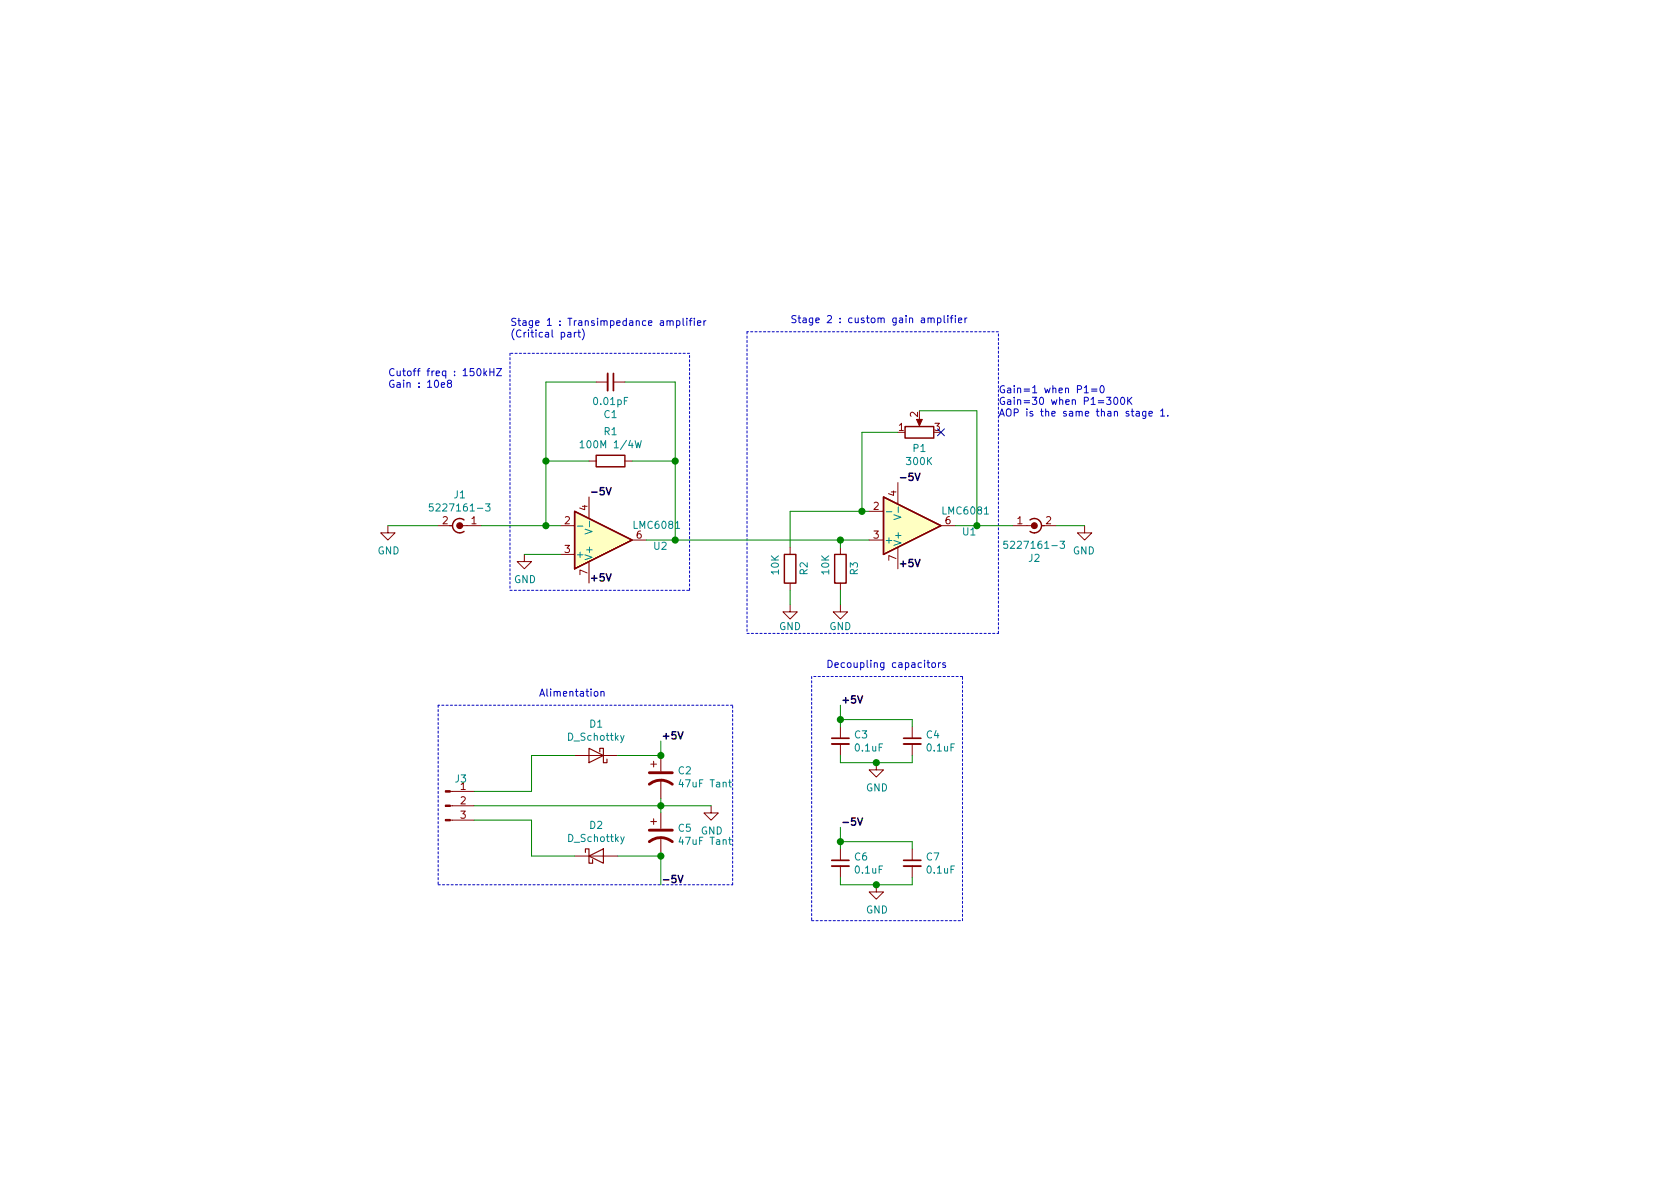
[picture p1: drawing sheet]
<svg xmlns="http://www.w3.org/2000/svg" width="297mm" height="210mm" viewBox="0 0 297 210" stroke-linecap="round" stroke-linejoin="round" font-family="sans-serif">
<path d="M114.8 138.7a3.3 3.3 0 0 1 4.1 0M114.8 136.6h4.1M114.8 148.8a3.3 3.3 0 0 1 4.1 0M114.8 146.8h4.1" fill="none" stroke="#840000" stroke-width=".51"/>
<g fill="none" stroke="#840000" stroke-width=".18">
<path d="M105.4 67.6h2M108.5 67.6h2M162.6 73.9v1M68.6 93v1.2h1.2l-1.2 1.3-1.3-1.3h1.3M77.5 93h2.5M81.3 93h3.8M92.7 98v1.3h1.3l-1.3 1.3-1.3-1.3h1.3M99.1 93h2.5M99.1 98h2.5M104.1 81.5h1.3M104.1 87.9v3.8M104.1 99.3v3.8"/>
<path d="M110.5 81.5h1.3M111.8 95.5h2.5M139.7 96.8v1.2M148.6 96.8v1.2M153.7 90.4h2.5M153.7 95.5h2.5M158.7 85.3v3.8M158.7 96.8v3.8M166.4 93h2.5M179.1 93h3.8M184.1 93h2.6M191.8 93v1.2h-1.3l1.3 1.3 1.2-1.3h-1.2"/>
<path d="M139.7 106.9v1.3h-1.3l1.3 1.3 1.3-1.3h-1.3M139.7 103.1v1.3M148.6 106.9v1.3h-1.3l1.3 1.3 1.3-1.3h-1.3M148.6 103.1v1.3M79.6 139.9h4.2M101.6 133.6h7.6M115.1 135.1h1M115.6 134.6v1M116.8 133.6v2.8M116.8 137.9v3.3M148.6 128.5v2.1M148.6 131.6v2"/>
<path d="M154.9 134.9v1.2h1.3l-1.3 1.3-1.2-1.3h1.2M161.3 128.5v2.1M161.3 131.6v2M79.6 145h4.2M79.6 142.5h4.2M101.6 151.4h7.6M115.1 145.3h1M115.6 144.8v1M116.8 143.8v2.8M116.8 148.1v3.3M125.7 142.5v1.3h1.3l-1.3 1.2-1.2-1.2h1.2M148.6 150.1v2"/>
<path d="M148.6 153.2v2M154.9 156.5v1.2h1.3l-1.3 1.3-1.2-1.3h1.2M161.3 150.1v2M161.3 153.2v2"/>
</g>
<g fill="none" stroke="#008484" stroke-width=".18">
<path d="M102.6 78.3l.3-.4v1.3M102.6 79.2h.7M112.3 77.9l.3 1.3 .2-.9 .3 .9 .3-1.3M76.6 89.1h-.7v.6l.2-.1 .5 .1v.5l-.2 .2-.5-.2M85.9 89.1h.7l-.4 .5 .4 .1-.1 .6-.4 .1-.2-.2M102.1 93h1M103.4 93.6l1.3 .4-1.3 .4M104.2 92.2v1M156.7 90.5h1M158 91l1.3 .5-1.3 .4M158.8 89.6v1M178.1 95.7h-.6v.6l.1-.1 .5 .1v.5l-.1 .2-.5-.2"/>
<path d="M187.4 95.7h.8l-.4 .5 .4 .1-.1 .6-.5 .1-.2-.2M110.3 130.1l-.4 1.1-.2 .1M128.8 138.3h.5M129 137.9v1.1l.3 .2M110.4 148l-.5 1.1-.1 .1M128.8 148.5h.5M129 148.1v1l.3 .2"/>
</g>
<path d="M107.4 66v3.1M147.1 131.6h3M159.8 131.6h3M147.1 153.2h3M159.8 153.2h3" fill="none" stroke="#840000" stroke-width=".33"/>
<path d="M108.5 66v3.1M147.1 130.6h3M159.8 130.6h3M147.1 152.1h3M159.8 152.1h3" fill="none" stroke="#840000" stroke-width=".3"/>
<path d="M160 75.4h5.1v2.1h-5.1zM82 91.9a1.27 1.27 0 0 0-1.7 .2 1.27 1.27 0 0 0 0 1.7 1.27 1.27 0 0 0 1.7 .2M101.6 90.4l10.2 5.1-10.2 5.1zM105.4 80.5h5.1v2h-5.1zM138.7 98h2v5.1h-2zM147.6 98h2v5.1h-2zM156.2 87.9l10.2 5.1-10.2 5zM182.1 91.9a1.27 1.27 0 0 1 1.7 .2 1.27 1.27 0 0 1 0 1.7 1.27 1.27 0 0 1-1.7 .2" fill="none" stroke="#840000" stroke-width=".25"/>
<g fill="#840000" stroke="#840000" stroke-width=".2">
<circle cx="81.3" cy="93" r=".51"/>
<circle cx="182.9" cy="93" r=".51"/>
</g>
<path d="M104.1 132.3l2.6 1.3-2.6 1.3zM106 133v-.7h.7v2.6h.6v-.7M103.5 150.7v-.6h.6v2.5h.7v-.6M104.1 151.4l2.6-1.3v2.5z" fill="none" stroke="#840000" stroke-width=".2"/>
<g fill="#840000" stroke="#840000" stroke-width=".18">
<path d="M78.7 144.9h.9v.3h-.9z"/>
<path d="M78.7 142.4h.9v.2h-.9z"/>
<path d="M78.7 139.8h.9v.3h-.9z"/>
<path d="M162.1 74.2h1l-.5 1.1z"/>
</g>
<g fill="#ffffc2" stroke="#ffffc2" stroke-width=".18">
<path d="M156.2 87.9l10.2 5.1-10.2 5z"/>
<path d="M101.6 90.4l10.2 5.1-10.2 5.1z"/>
</g>
<g fill="none" stroke="#0000c2" stroke-width=".18" stroke-dasharray=".4 .4">
<path d="M132.1 58.7v53.3M176.5 58.7h-44.4M90.2 62.5v41.9M121.9 62.5h-31.7M90.2 104.4h31.7M121.9 104.4v-41.9M132.1 112h44.4M143.5 119.6v43.2M170.2 119.6h-26.7M176.5 112v-53.3M77.5 124.7v31.8M129.5 124.7h-52"/>
<path d="M77.5 156.5h52M129.5 156.5v-31.8M143.5 162.8h26.7M170.2 162.8v-43.2"/>
</g>
<g fill="none" stroke="#008400" stroke-width=".18">
<path d="M105.4 67.6h-8.9v25.4M110.5 67.6h8.9v27.9M158.7 76.4h-6.3v14M162.6 72.6h10.1v20.4M68.6 93h8.9M85.1 93h14M92.7 98h6.4M96.5 81.5h7.6M111.8 81.5h7.6M114.3 95.5h39.4M148.6 95.5v1.3M153.7 90.4h-14v6.4"/>
<path d="M168.9 93h10.2M186.7 93h5.1M139.7 104.4v2.5M148.6 104.4v2.5M101.6 133.6h-7.6v6.3h-10.2M116.8 131.1v2.5h-7.6M148.6 127.2h12.7v1.3M148.6 133.6v1.3h12.7v-1.3M148.6 124.7v3.8M83.8 142.5h41.9M83.8 145h10.2v6.4h7.6M109.2 151.4h7.6v5.1"/>
<path d="M116.8 141.2v2.6M148.6 148.8h12.7v1.3M148.6 155.2v1.3h12.7v-1.3M148.6 146.3v3.8"/>
</g>
<path d="M107.2 86.2l.4 1.3 .5-1.3M161.8 83.7l.4 1.3 .5-1.3M161.8 98.9l.4 1.3 .5-1.3M107.2 101.5l.4 1.2 .5-1.2M119.9 129.4l.4 1.3 .5-1.3M151.6 123.1l.5 1.2 .4-1.2M119.9 154.8l.4 1.3 .5-1.3M151.6 144.6l.5 1.3 .4-1.3" fill="none" stroke="#000" stroke-width=".25"/>
<g fill="none" stroke="#0000c2" stroke-width=".18">
<path d="M100.4 58.8h.5v.8M100.9 59.1h-.4l-.2 .2 .2 .3h.4M101.5 58.8v.8M101.9 58.8l-.4 .2M102.2 58.8h.4M102.3 58.3v1.1l.3 .2M102.9 58.2a1.47 1.47 0 0 1 0 1.9M118.5 56.9l.2-.2 .2 .1 .1 .8M119.6 56.8l.4-.1 .2 .2-.1 .6h-.5M119.6 56.7v1.3M120.8 56.3v1.1l.2 .2M121.4 56.3v.1"/>
<path d="M121.4 56.7v.9M121.9 56.7h.5M122.4 56.3l-.4 .2v1.1M122.8 56.3v.1M122.8 56.7v.9M123.3 57.1l.6-.1v-.2l-.4-.1-.2 .2 .1 .6h.5M124.5 56.7v.9M124.8 56.7l-.3 .2M164.1 56.4l.2-.2 .3 .1v.8M164.6 56.4l.2-.2 .3 .1 .1 .8M165.8 56.3l.3-.1 .3 .3-.2 .5h-.4M165.8 56.2v1.3"/>
<path d="M166.9 55.8v1.1l.2 .2M167.6 55.8v.1M167.6 56.2v.9M168 56.2h.5M168.5 55.8l-.3 .2v1.1M168.9 55.8v.1M168.9 56.2v.9M169.5 56.6l.6-.1-.1-.2-.4-.1-.1 .2v.6h.5M170.6 56.2v.9M171 56.2l-.4 .3M78 68.1l.6-.1v-.3h-.4l-.2 .1 .1 .6h.5M79.3 67.8l-.2-.3 .1-.2 .4-.1 .2 .2v.3l-.6 .1-.1 .2v.3l.2 .2 .4-.1 .1-.1v-.4l-.2-.1"/>
<path d="M85.6 65.2v1.2M85.7 66l.4 .4M86.1 65.6l-.5 .5M86.6 65.2v1.2M86.6 65.8h.7M87.3 65.2v1.2M87.8 65.2h.9l-.9 1.2h.9M191.7 69.5h.7M193 68.8h1M193 69.2h1M194.7 68.3l.1-.1a.67 .67 0 0 1 .4 .6 .67 .67 0 0 1-.4 .7 .83 .83 0 0 1-.1-1.2zM195.7 70.3h.7l-.4 .4 .4 .2-.1 .6h-.5l-.1-.1"/>
<path d="M197 70.4l.2-.1a.67 .67 0 0 1 .5 .6 .67 .67 0 0 1-.5 .6l-.2-.1-.1-.4zM198.2 70.4l.2-.1a.67 .67 0 0 1 .5 .6 .67 .67 0 0 1-.5 .6l-.3-.5zM199.4 70.3v1.2M199.6 70.8l.5 .7M200.1 70.3l-.7 .7M200.9 72.8h.5v.8M201.4 73l-.4 .1-.2 .2 .2 .3 .4-.1M202.6 72.7l-.1 1.2-.1 .1-.3-.1M202.6 72.8l-.4-.1-.2 .3 .1 .5h.5M203.1 73.1l.7-.1-.1-.2-.4-.1-.2 .2 .1 .6h.5M205.2 72.7l.4-.4v1.3M205.2 73.6h.7"/>
<path d="M206.5 73.5v.1M163.9 117.2h.5M164.1 116.8v1.1l.3 .1M164.8 117.3l.2-.1 .4 .1v.5l-.1 .2h-.3l-.2-.1zM165.9 117.2v.8M166.3 117.2l-.4 .2M167.2 117.2h-.3l-.2 .2v.1l.5 .2v.3h-.5M105.1 122.4l.2-.1 .4 .1v.5l-.1 .2h-.3l-.2-.1zM106.2 122.4l.3-.1h.3v.8M106.2 122.3v.8"/>
</g>
<g fill="#008400" stroke="#008400" stroke-width=".25">
<circle cx="152.4" cy="90.4" r=".51"/>
<circle cx="119.4" cy="95.5" r=".51"/>
<circle cx="96.5" cy="93" r=".51"/>
<circle cx="148.6" cy="95.5" r=".51"/>
<circle cx="172.7" cy="93" r=".51"/>
<circle cx="154.9" cy="156.5" r=".51"/>
<circle cx="116.8" cy="142.5" r=".51"/>
<circle cx="148.6" cy="148.8" r=".51"/>
<circle cx="154.9" cy="134.9" r=".51"/>
<circle cx="148.6" cy="127.2" r=".51"/>
<circle cx="116.8" cy="133.6" r=".51"/>
<circle cx="119.4" cy="81.5" r=".51"/>
<circle cx="116.8" cy="151.4" r=".51"/>
<circle cx="96.5" cy="81.5" r=".51"/>
</g>
<path d="M165.8 75.8l1.2 1.3M167 75.8l-1.2 1.3" fill="none" stroke="#000084" stroke-width=".18"/>
<g font-size="1.8" fill="#0000c2">
<text x="90.2" y="57.6">Stage 1 : Transimpedance amplifier</text>
<text x="90.2" y="59.7">(Critical part)</text>
<text x="139.7" y="57.1">Stage 2 : custom gain amplifier</text>
<text x="68.6" y="66.5">Cutoff freq : 150kHZ</text>
<text x="68.6" y="68.6">Gain : 10e8</text>
<text x="176.5" y="69.5">Gain=1 when P1=0</text>
<text x="176.5" y="71.6">Gain=30 when P1=300K</text>
<text x="176.5" y="73.7">AOP is the same than stage 1.</text>
<text x="146" y="118.1">Decoupling capacitors</text>
<text x="95.2" y="123.2">Alimentation</text>
</g>
<g font-size="1.8" fill="#008484">
<text x="105.2" y="71.6">0.01pF</text>
<text x="106.8" y="77">R1</text>
<text x="106.8" y="73.9">C1</text>
<text x="103.4" y="79.3">100M 1/4W</text>
<text x="160.4" y="82.2">300K</text>
<text x="161.5" y="79.9">P1</text>
<text x="80.3" y="88.1">J1</text>
<text x="77.1" y="90.4">5227161-3</text>
<text x="112.2" y="93.5">LMC6081</text>
<text x="166.9" y="91">LMC6081</text>
<text x="170.3" y="94.7">U1</text>
<text x="66.8" y="98">GND</text>
<text x="101.7" y="98.7">+</text>
<text x="104.8" y="99.2" transform="rotate(-90 104.8 99.2)">V+</text>
<text x="115.6" y="97.2">U2</text>
<text x="137.7" y="101.5" transform="rotate(-90 137.7 101.5)">10K</text>
<text x="142.8" y="101.6" transform="rotate(-90 142.8 101.6)">R2</text>
<text x="146.6" y="101.5" transform="rotate(-90 146.6 101.5)">10K</text>
<text x="151.7" y="101.6" transform="rotate(-90 151.7 101.6)">R3</text>
<text x="156.3" y="96.1">+</text>
<text x="159.4" y="96.6" transform="rotate(-90 159.4 96.6)">V+</text>
<text x="178.6" y="97">5227161-3</text>
<text x="181.9" y="99.4">J2</text>
<text x="189.7" y="98">GND</text>
<text x="90.9" y="103.1">GND</text>
<text x="137.7" y="111.4">GND</text>
<text x="146.6" y="111.4">GND</text>
<text x="100.5" y="131">D_Schottky</text>
<text x="104.3" y="128.7">D1</text>
<text x="151.1" y="130.6">C3</text>
<text x="163.8" y="130.6">C4</text>
<text x="120" y="136.9">C2</text>
<text x="151.3" y="132.9">0.1uF</text>
<text x="164" y="132.9">0.1uF</text>
<text x="80.5" y="138.4">J3</text>
<text x="120.5" y="139.2">47uF Tant</text>
<text x="153.1" y="139.9">GND</text>
<text x="100.6" y="148.9">D_Schottky</text>
<text x="104.3" y="146.6">D2</text>
<text x="120" y="147.1">C5</text>
<text x="120.5" y="149.4">47uF Tant</text>
<text x="123.9" y="147.6">GND</text>
<text x="151.1" y="152.2">C6</text>
<text x="151.3" y="154.5">0.1uF</text>
<text x="163.8" y="152.2">C7</text>
<text x="164" y="154.5">0.1uF</text>
<text x="153.1" y="161.5">GND</text>
</g>
<g font-size="1.8" fill="#840000">
<text x="158.9" y="76.2">1</text>
<text x="162.3" y="73.8" transform="rotate(-90 162.3 73.8)">2</text>
<text x="165.3" y="76.2">3</text>
<text x="158.5" y="87.7" transform="rotate(-90 158.5 87.7)">4</text>
<text x="78.3" y="92.7">2</text>
<text x="83.3" y="92.7">1</text>
<text x="99.8" y="92.7">2</text>
<text x="103.9" y="90.3" transform="rotate(-90 103.9 90.3)">4</text>
<text x="112.5" y="95.2">6</text>
<text x="154.5" y="90.2">2</text>
<text x="154.5" y="95.2">3</text>
<text x="167.2" y="92.7">6</text>
<text x="179.9" y="92.7">1</text>
<text x="184.9" y="92.7">2</text>
<text x="99.8" y="97.8">3</text>
<text x="103.9" y="101.7" transform="rotate(-90 103.9 101.7)">7</text>
<text x="158.5" y="99.2" transform="rotate(-90 158.5 99.2)">7</text>
<text x="81.4" y="139.7">1</text>
<text x="81.4" y="142.2">2</text>
<text x="81.4" y="144.8">3</text>
</g>
<g font-size="1.8">
<text x="104.1" y="87.6">-5V</text>
<text x="158.7" y="85">-5V</text>
<text x="158.7" y="100.3">+5V</text>
<text x="104.1" y="102.8">+5V</text>
<text x="148.6" y="124.4">+5V</text>
<text x="116.8" y="130.8">+5V</text>
<text x="148.6" y="146">-5V</text>
<text x="116.8" y="156.2">-5V</text>
</g>
</svg>
